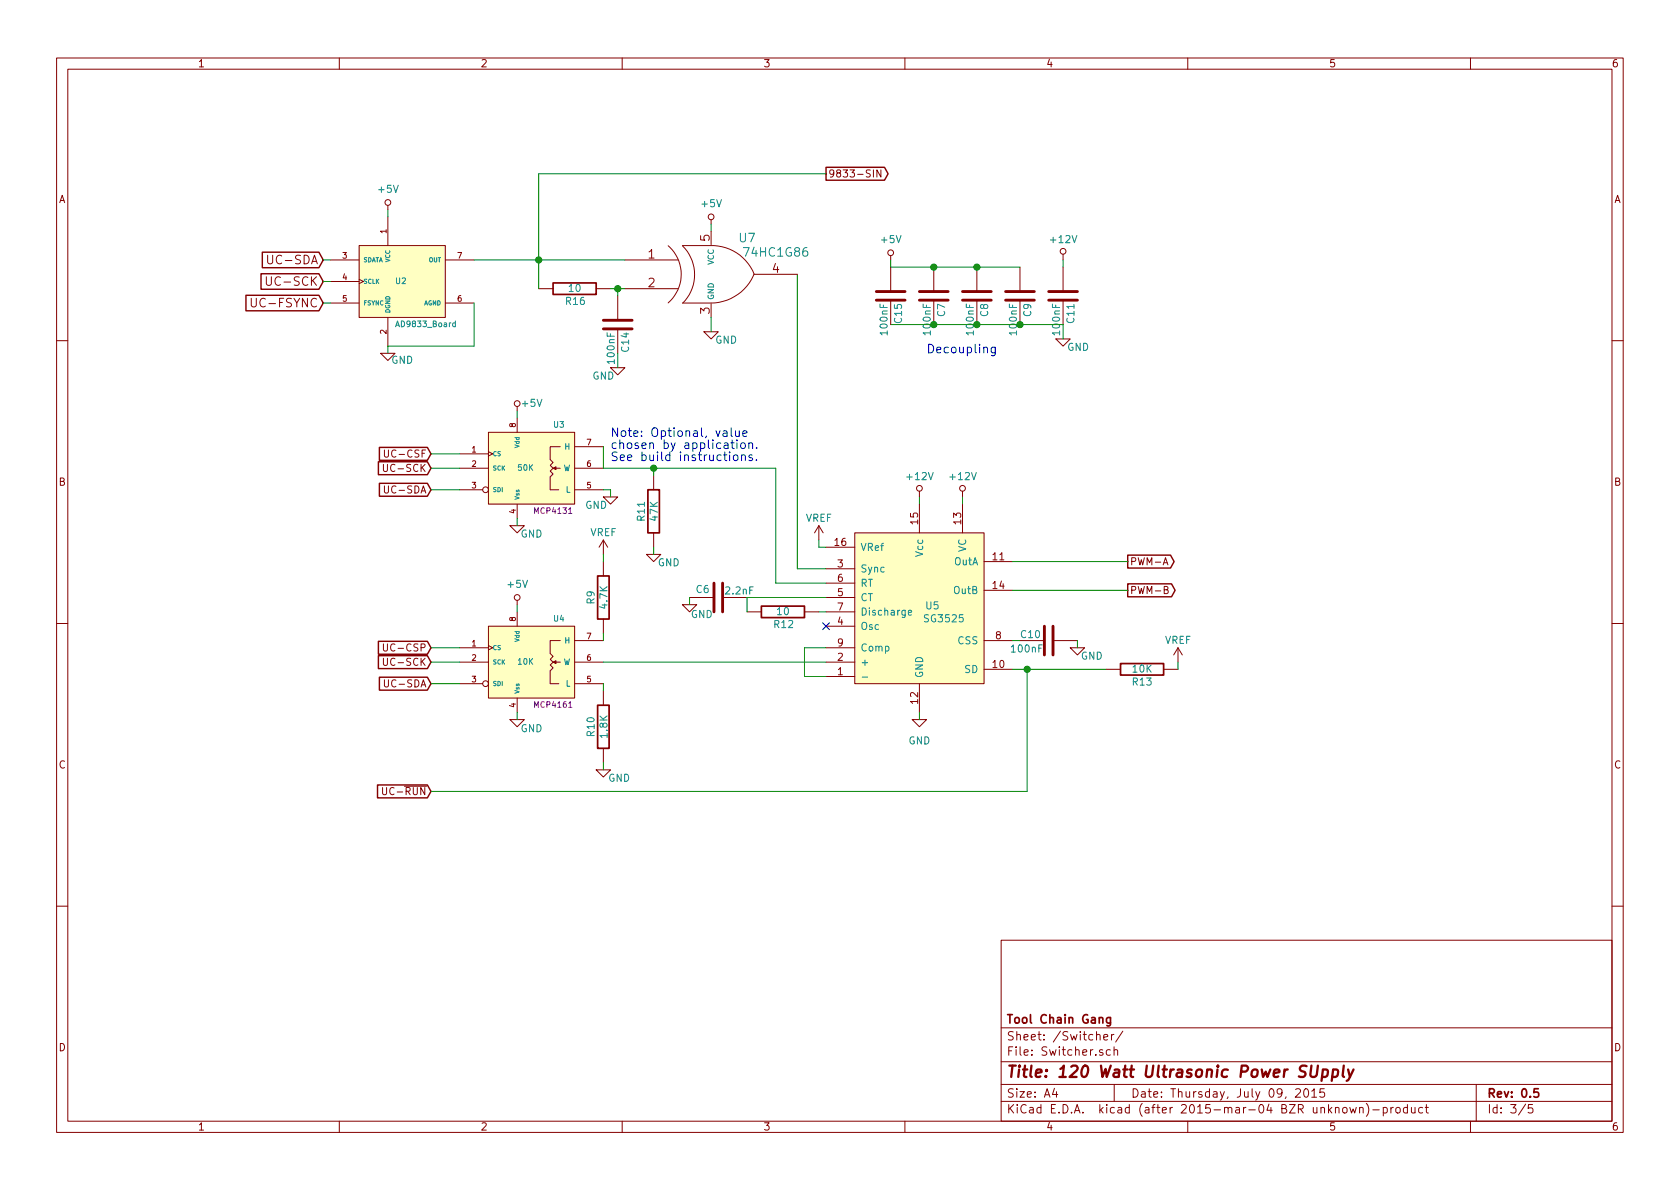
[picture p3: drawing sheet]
EESchema Schematic File Version 2
LIBS:power
LIBS:device
LIBS:transistors
LIBS:conn
LIBS:linear
LIBS:regul
LIBS:74xx
LIBS:cmos4000
LIBS:adc-dac
LIBS:memory
LIBS:xilinx
LIBS:special
LIBS:microcontrollers
LIBS:dsp
LIBS:microchip
LIBS:analog_switches
LIBS:motorola
LIBS:texas
LIBS:intel
LIBS:audio
LIBS:interface
LIBS:digital-audio
LIBS:philips
LIBS:display
LIBS:cypress
LIBS:siliconi
LIBS:opto
LIBS:atmel
LIBS:contrib
LIBS:valves
LIBS:ArduinoNano
LIBS:MCP4131
LIBS:MCP4161
LIBS:SG3525
LIBS:VRef
LIBS:ACS712
LIBS:PiezoBuzzer
LIBS:AD9833_Board
LIBS:SMPS
LIBS:OPA350
LIBS:SN74LVC2G157
LIBS:74HC1G86
LIBS:Relay_EE5
LIBS:Schematic-cache
EELAYER 25 0
EELAYER END
$Descr A4 11693 8268
encoding utf-8
Sheet 3 5
Title "120 Watt Ultrasonic Power SUpply"
Date "Thursday, July 09, 2015"
Rev "0.5"
Comp "Tool Chain Gang"
Comment1 ""
Comment2 ""
Comment3 ""
Comment4 ""
$EndDescr
$Comp
L R R9
U 1 1
P 4200 4150
F 0 "R9" V 4290 4150 50  0000 C CNN
F 1 "4.7K" V 4200 4150 50  0000 C CNN
F 2 "Resistors_SMD:R_0805_HandSoldering" V 4130 4150 30  0001 C CNN
F 3 "" H 4200 4150 30  0000 C CNN
	1    4200 4150
	-1   0    0    1   
$EndComp
$Comp
L R R10
U 1 1
P 4200 5050
F 0 "R10" V 4290 5050 50  0000 C CNN
F 1 "1.8K" V 4200 5050 50  0000 C CNN
F 2 "Resistors_SMD:R_0805_HandSoldering" V 4130 5050 30  0001 C CNN
F 3 "" H 4200 5050 30  0000 C CNN
	1    4200 5050
	-1   0    0    1   
$EndComp
Text GLabel 7850 3900 2    50   Output ~ 0
PWM-A
Text GLabel 7850 4100 2    50   Output ~ 0
PWM-B
$Comp
L C C6
U 1 1
P 5000 4150
F 0 "C6" V 5060 4210 50  0000 L CNN
F 1 "2.2nF" V 5050 3900 50  0000 L CNN
F 2 "Capacitors_SMD:C_0603_HandSoldering" H 5038 4000 30  0001 C CNN
F 3 "" H 5000 4150 60  0000 C CNN
	1    5000 4150
	0    -1   -1   0   
$EndComp
$Comp
L R R12
U 1 1
P 5450 4250
F 0 "R12" V 5540 4255 50  0000 C CNN
F 1 "10" V 5450 4250 50  0000 C CNN
F 2 "Resistors_SMD:R_0805_HandSoldering" V 5380 4250 30  0001 C CNN
F 3 "" H 5450 4250 30  0000 C CNN
	1    5450 4250
	0    1    1    0   
$EndComp
$Comp
L SG3525 U5
U 1 1
P 6400 4200
F 0 "U5" H 6490 4190 50  0000 C CNN
F 1 "SG3525" H 6570 4100 50  0000 C CNN
F 2 "Housings_DIP:DIP-16_W7.62mm_LongPads" H 6100 4200 50  0001 C CNN
F 3 "" H 6100 4200 50  0000 C CNN
	1    6400 4200
	1    0    0    -1  
$EndComp
$Comp
L C C10
U 1 1
P 7300 4450
F 0 "C10" V 7260 4250 50  0000 L CNN
F 1 "100nF" V 7360 4180 50  0000 L CNN
F 2 "Capacitors_SMD:C_0805_HandSoldering" H 7338 4300 30  0001 C CNN
F 3 "" H 7300 4450 60  0000 C CNN
	1    7300 4450
	0    1    1    0   
$EndComp
$Comp
L +12V #PWR014
U 1 1
P 6400 3450
F 0 "#PWR014" H 6400 3300 50  0001 C CNN
F 1 "+12V" H 6400 3590 50  0000 C CNN
F 2 "" H 6400 3450 60  0000 C CNN
F 3 "" H 6400 3450 60  0000 C CNN
	1    6400 3450
	1    0    0    -1  
$EndComp
$Comp
L +12V #PWR015
U 1 1
P 6700 3450
F 0 "#PWR015" H 6700 3300 50  0001 C CNN
F 1 "+12V" H 6700 3590 50  0000 C CNN
F 2 "" H 6700 3450 60  0000 C CNN
F 3 "" H 6700 3450 60  0000 C CNN
	1    6700 3450
	1    0    0    -1  
$EndComp
$Comp
L R R13
U 1 1
P 7950 4650
F 0 "R13" V 8040 4650 50  0000 C CNN
F 1 "10K" V 7950 4650 50  0000 C CNN
F 2 "Resistors_SMD:R_0805_HandSoldering" V 7880 4650 30  0001 C CNN
F 3 "" H 7950 4650 30  0000 C CNN
	1    7950 4650
	0    1    1    0   
$EndComp
Text GLabel 3000 4500 0    50   Input ~ 0
UC-CSP
Text GLabel 3000 4600 0    50   Input ~ 0
UC-SCK
Text GLabel 3000 4750 0    50   Input ~ 0
UC-SDA
$Comp
L +5V #PWR016
U 1 1
P 3600 4200
F 0 "#PWR016" H 3600 4050 50  0001 C CNN
F 1 "+5V" H 3600 4340 50  0000 C CNN
F 2 "" H 3600 4200 60  0000 C CNN
F 3 "" H 3600 4200 60  0000 C CNN
	1    3600 4200
	1    0    0    -1  
$EndComp
Text GLabel 3000 5500 0    50   Input ~ 0
UC-~RUN
$Comp
L VREF #PWR017
U 1 1
P 5700 3750
F 0 "#PWR017" H 5700 3600 50  0001 C CNN
F 1 "VREF" H 5700 3900 50  0000 C CNN
F 2 "" H 5700 3750 60  0000 C CNN
F 3 "" H 5700 3750 60  0000 C CNN
	1    5700 3750
	1    0    0    -1  
$EndComp
$Comp
L VREF #PWR018
U 1 1
P 4200 3850
F 0 "#PWR018" H 4200 3700 50  0001 C CNN
F 1 "VREF" H 4200 4000 50  0000 C CNN
F 2 "" H 4200 3850 60  0000 C CNN
F 3 "" H 4200 3850 60  0000 C CNN
	1    4200 3850
	1    0    0    -1  
$EndComp
$Comp
L VREF #PWR019
U 1 1
P 8200 4600
F 0 "#PWR019" H 8200 4450 50  0001 C CNN
F 1 "VREF" H 8200 4750 50  0000 C CNN
F 2 "" H 8200 4600 60  0000 C CNN
F 3 "" H 8200 4600 60  0000 C CNN
	1    8200 4600
	1    0    0    -1  
$EndComp
$Comp
L +5V #PWR020
U 1 1
P 3600 2850
F 0 "#PWR020" H 3600 2700 50  0001 C CNN
F 1 "+5V" H 3700 2900 50  0000 C CNN
F 2 "" H 3600 2850 60  0000 C CNN
F 3 "" H 3600 2850 60  0000 C CNN
	1    3600 2850
	1    0    0    -1  
$EndComp
$Comp
L MCP4131 U3
U 1 1
P 3700 3250
F 0 "U3" H 3850 3550 40  0000 L CNN
F 1 "50K" H 3600 3250 40  0000 L CNN
F 2 "Housings_DIP:DIP-8_W7.62mm_LongPads" H 3700 3250 60  0001 C CNN
F 3 "" H 3700 3250 60  0000 C CNN
F 4 "MCP4131" H 3850 2950 40  0000 C CNN "Type"
	1    3700 3250
	1    0    0    -1  
$EndComp
Text GLabel 3000 3150 0    50   Input ~ 0
UC-CSF
Text GLabel 3000 3250 0    50   Input ~ 0
UC-SCK
Text GLabel 3000 3400 0    50   Input ~ 0
UC-SDA
$Comp
L GND #PWR021
U 1 1
P 4200 5350
F 0 "#PWR021" H 4200 5100 50  0001 C CNN
F 1 "GND" H 4310 5290 50  0000 C CNN
F 2 "" H 4200 5350 60  0000 C CNN
F 3 "" H 4200 5350 60  0000 C CNN
	1    4200 5350
	1    0    0    -1  
$EndComp
$Comp
L GND #PWR022
U 1 1
P 3600 5000
F 0 "#PWR022" H 3600 4750 50  0001 C CNN
F 1 "GND" H 3700 4935 50  0000 C CNN
F 2 "" H 3600 5000 60  0000 C CNN
F 3 "" H 3600 5000 60  0000 C CNN
	1    3600 5000
	1    0    0    -1  
$EndComp
$Comp
L GND #PWR023
U 1 1
P 3600 3650
F 0 "#PWR023" H 3600 3400 50  0001 C CNN
F 1 "GND" H 3700 3590 50  0000 C CNN
F 2 "" H 3600 3650 60  0000 C CNN
F 3 "" H 3600 3650 60  0000 C CNN
	1    3600 3650
	1    0    0    -1  
$EndComp
$Comp
L GND #PWR024
U 1 1
P 4250 3450
F 0 "#PWR024" H 4250 3200 50  0001 C CNN
F 1 "GND" H 4150 3390 50  0000 C CNN
F 2 "" H 4250 3450 60  0000 C CNN
F 3 "" H 4250 3450 60  0000 C CNN
	1    4250 3450
	1    0    0    -1  
$EndComp
$Comp
L GND #PWR025
U 1 1
P 6400 5000
F 0 "#PWR025" H 6400 4750 50  0001 C CNN
F 1 "GND" H 6400 4850 50  0000 C CNN
F 2 "" H 6400 5000 60  0000 C CNN
F 3 "" H 6400 5000 60  0000 C CNN
	1    6400 5000
	1    0    0    -1  
$EndComp
$Comp
L GND #PWR026
U 1 1
P 7500 4500
F 0 "#PWR026" H 7500 4250 50  0001 C CNN
F 1 "GND" H 7600 4440 50  0000 C CNN
F 2 "" H 7500 4500 60  0000 C CNN
F 3 "" H 7500 4500 60  0000 C CNN
	1    7500 4500
	1    0    0    -1  
$EndComp
$Comp
L GND #PWR027
U 1 1
P 4800 4200
F 0 "#PWR027" H 4800 3950 50  0001 C CNN
F 1 "GND" H 4885 4130 50  0000 C CNN
F 2 "" H 4800 4200 60  0000 C CNN
F 3 "" H 4800 4200 60  0000 C CNN
	1    4800 4200
	1    0    0    -1  
$EndComp
$Comp
L MCP4161 U4
U 1 1
P 3700 4600
F 0 "U4" H 3850 4900 40  0000 L CNN
F 1 "10K" H 3600 4600 40  0000 L CNN
F 2 "Housings_DIP:DIP-8_W7.62mm_LongPads" H 3700 4600 60  0001 C CNN
F 3 "" H 3700 4600 60  0000 C CNN
F 4 "MCP4161" H 3850 4300 40  0000 C CNN "Type"
	1    3700 4600
	1    0    0    -1  
$EndComp
$Comp
L C C7
U 1 1
P 6500 2050
F 0 "C7" V 6450 2100 50  0000 L CNN
F 1 "100nF" V 6550 2100 50  0000 L CNN
F 2 "Capacitors_SMD:C_0805_HandSoldering" H 6538 1900 30  0001 C CNN
F 3 "" H 6500 2050 60  0000 C CNN
	1    6500 2050
	-1   0    0    1   
$EndComp
$Comp
L GND #PWR028
U 1 1
P 7400 2350
F 0 "#PWR028" H 7400 2100 50  0001 C CNN
F 1 "GND" H 7505 2290 50  0000 C CNN
F 2 "" H 7400 2350 60  0000 C CNN
F 3 "" H 7400 2350 60  0000 C CNN
	1    7400 2350
	1    0    0    -1  
$EndComp
$Comp
L +5V #PWR029
U 1 1
P 6200 1800
F 0 "#PWR029" H 6200 1650 50  0001 C CNN
F 1 "+5V" H 6200 1940 50  0000 C CNN
F 2 "" H 6200 1800 60  0000 C CNN
F 3 "" H 6200 1800 60  0000 C CNN
	1    6200 1800
	1    0    0    -1  
$EndComp
$Comp
L C C8
U 1 1
P 6800 2050
F 0 "C8" V 6750 2100 50  0000 L CNN
F 1 "100nF" V 6850 2100 50  0000 L CNN
F 2 "Capacitors_SMD:C_0805_HandSoldering" H 6838 1900 30  0001 C CNN
F 3 "" H 6800 2050 60  0000 C CNN
	1    6800 2050
	-1   0    0    1   
$EndComp
$Comp
L C C11
U 1 1
P 7400 2050
F 0 "C11" V 7350 2100 50  0000 L CNN
F 1 "100nF" V 7450 2100 50  0000 L CNN
F 2 "Capacitors_SMD:C_0805_HandSoldering" H 7438 1900 30  0001 C CNN
F 3 "" H 7400 2050 60  0000 C CNN
	1    7400 2050
	-1   0    0    1   
$EndComp
$Comp
L +12V #PWR030
U 1 1
P 7400 1800
F 0 "#PWR030" H 7400 1650 50  0001 C CNN
F 1 "+12V" H 7400 1940 50  0000 C CNN
F 2 "" H 7400 1800 60  0000 C CNN
F 3 "" H 7400 1800 60  0000 C CNN
	1    7400 1800
	1    0    0    -1  
$EndComp
Text Notes 6450 2450 0    60   ~ 0
Decoupling
$Comp
L R R11
U 1 1
P 4550 3550
F 0 "R11" V 4640 3550 50  0000 C CNN
F 1 "47K" V 4550 3550 50  0000 C CNN
F 2 "Connect:PINHEAD1-2" V 4480 3550 30  0001 C CNN
F 3 "" H 4550 3550 30  0000 C CNN
	1    4550 3550
	-1   0    0    1   
$EndComp
$Comp
L GND #PWR031
U 1 1
P 4550 3850
F 0 "#PWR031" H 4550 3600 50  0001 C CNN
F 1 "GND" H 4655 3790 50  0000 C CNN
F 2 "" H 4550 3850 60  0000 C CNN
F 3 "" H 4550 3850 60  0000 C CNN
	1    4550 3850
	1    0    0    -1  
$EndComp
Text Notes 4250 3200 0    60   ~ 0
Note: Optional, value\nchosen by application.\nSee build instructions.
$Comp
L AD9833_Board U2
U 1 1
P 2800 1950
F 0 "U2" H 2750 1950 40  0000 L CNN
F 1 "AD9833_Board" H 2750 1650 40  0000 L CNN
F 2 "AD9833_Board:AD9833_Board" H 2800 1950 60  0001 C CNN
F 3 "" H 2800 1950 60  0000 C CNN
	1    2800 1950
	1    0    0    -1  
$EndComp
$Comp
L +5V #PWR032
U 1 1
P 2700 1450
F 0 "#PWR032" H 2700 1300 50  0001 C CNN
F 1 "+5V" H 2700 1590 50  0000 C CNN
F 2 "" H 2700 1450 60  0000 C CNN
F 3 "" H 2700 1450 60  0000 C CNN
	1    2700 1450
	1    0    0    -1  
$EndComp
$Comp
L GND #PWR033
U 1 1
P 2700 2450
F 0 "#PWR033" H 2700 2200 50  0001 C CNN
F 1 "GND" H 2800 2400 50  0000 C CNN
F 2 "" H 2700 2450 60  0000 C CNN
F 3 "" H 2700 2450 60  0000 C CNN
	1    2700 2450
	1    0    0    -1  
$EndComp
Text GLabel 2250 1950 0    60   Input ~ 0
UC-SCK
Text GLabel 2250 1800 0    60   Input ~ 0
UC-SDA
Text GLabel 2250 2100 0    60   Input ~ 0
UC-FSYNC
$Comp
L C C9
U 1 1
P 7100 2050
F 0 "C9" V 7050 2100 50  0000 L CNN
F 1 "100nF" V 7150 2100 50  0000 L CNN
F 2 "Capacitors_SMD:C_0805_HandSoldering" H 7138 1900 30  0001 C CNN
F 3 "" H 7100 2050 60  0000 C CNN
	1    7100 2050
	-1   0    0    1   
$EndComp
NoConn ~ 5750 4350
$Comp
L C C14
U 1 1
P 4300 2250
F 0 "C14" V 4250 2300 50  0000 L CNN
F 1 "100nF" V 4350 2300 50  0000 L CNN
F 2 "Capacitors_SMD:C_0805_HandSoldering" H 4338 2100 30  0001 C CNN
F 3 "" H 4300 2250 60  0000 C CNN
	1    4300 2250
	-1   0    0    1   
$EndComp
$Comp
L GND #PWR034
U 1 1
P 4300 2550
F 0 "#PWR034" H 4300 2300 50  0001 C CNN
F 1 "GND" H 4200 2490 50  0000 C CNN
F 2 "" H 4300 2550 60  0000 C CNN
F 3 "" H 4300 2550 60  0000 C CNN
	1    4300 2550
	1    0    0    -1  
$EndComp
$Comp
L R R16
U 1 1
P 4000 2000
F 0 "R16" V 4090 2005 50  0000 C CNN
F 1 "10" V 4000 2000 50  0000 C CNN
F 2 "Resistors_SMD:R_0805_HandSoldering" V 3930 2000 30  0001 C CNN
F 3 "" H 4000 2000 30  0000 C CNN
	1    4000 2000
	0    1    1    0   
$EndComp
Wire Wire Line
	6400 3450 6400 3500
Wire Wire Line
	6700 3450 6700 3500
Wire Wire Line
	7050 3900 7850 3900
Wire Wire Line
	7050 4100 7850 4100
Wire Wire Line
	3000 4600 3200 4600
Wire Wire Line
	3000 4500 3200 4500
Wire Wire Line
	3000 4750 3200 4750
Wire Wire Line
	3600 4250 3600 4200
Wire Wire Line
	3600 4950 3600 5000
Wire Wire Line
	5750 4500 5600 4500
Wire Wire Line
	5600 4500 5600 4700
Wire Wire Line
	5600 4700 5750 4700
Wire Wire Line
	5700 3750 5700 3800
Wire Wire Line
	5700 3800 5750 3800
Wire Wire Line
	4200 4600 5750 4600
Wire Wire Line
	3600 2850 3600 2900
Wire Wire Line
	3000 3150 3200 3150
Wire Wire Line
	3000 3250 3200 3250
Wire Wire Line
	3000 3400 3200 3400
Wire Wire Line
	3000 5500 7150 5500
Wire Wire Line
	7150 5500 7150 4650
Connection ~ 7150 4650
Wire Wire Line
	4200 3400 4250 3400
Wire Wire Line
	4250 3400 4250 3450
Wire Wire Line
	6400 4950 6400 5000
Wire Wire Line
	3600 3600 3600 3650
Wire Wire Line
	4200 3100 4200 3250
Wire Wire Line
	6200 1850 7100 1850
Wire Wire Line
	7400 1800 7400 1850
Wire Wire Line
	7400 2250 7400 2350
Wire Wire Line
	4200 3250 5400 3250
Wire Wire Line
	5750 4050 5400 4050
Wire Wire Line
	5400 4050 5400 3250
Wire Wire Line
	7050 4650 7700 4650
Wire Wire Line
	8200 4650 8200 4600
Wire Wire Line
	7050 4450 7100 4450
Wire Wire Line
	7500 4450 7500 4500
Wire Wire Line
	5750 4150 5200 4150
Wire Wire Line
	5200 4150 5200 4250
Wire Wire Line
	5750 4250 5700 4250
Wire Wire Line
	4800 4150 4800 4200
Wire Wire Line
	4200 4750 4200 4800
Wire Wire Line
	4200 5350 4200 5300
Wire Wire Line
	4200 3900 4200 3850
Wire Wire Line
	4200 4450 4200 4400
Wire Wire Line
	4550 3850 4550 3800
Wire Wire Line
	4550 3300 4550 3250
Connection ~ 4550 3250
Wire Wire Line
	2700 1450 2700 1500
Wire Wire Line
	2700 2400 2700 2450
Wire Wire Line
	2700 2400 3300 2400
Wire Wire Line
	3300 2400 3300 2100
Wire Wire Line
	2250 1800 2300 1800
Wire Wire Line
	2250 1950 2300 1950
Wire Wire Line
	5750 3950 5550 3950
Wire Wire Line
	2250 2100 2300 2100
Connection ~ 6800 1850
Wire Wire Line
	6200 2250 7400 2250
Connection ~ 6800 2250
Connection ~ 7100 2250
Wire Wire Line
	5550 3950 5550 1900
Wire Wire Line
	4250 2000 4350 2000
Wire Wire Line
	4300 2050 4300 2000
Connection ~ 4300 2000
Wire Wire Line
	4300 2550 4300 2450
Wire Wire Line
	3300 1800 4350 1800
$Comp
L C C15
U 1 1
P 6200 2050
F 0 "C15" V 6150 2100 50  0000 L CNN
F 1 "100nF" V 6250 2100 50  0000 L CNN
F 2 "Capacitors_SMD:C_0805_HandSoldering" H 6238 1900 30  0001 C CNN
F 3 "" H 6200 2050 60  0000 C CNN
	1    6200 2050
	-1   0    0    1   
$EndComp
Wire Wire Line
	6200 1800 6200 1850
Connection ~ 6500 1850
Connection ~ 6500 2250
Text GLabel 5750 1200 2    50   Output ~ 0
9833-SIN
Wire Wire Line
	3750 1200 3750 2000
Connection ~ 3750 1800
$Comp
L 74HC1G86 U7
U 1 1
P 4950 1900
F 0 "U7" H 5200 2150 60  0000 C CNN
F 1 "74HC1G86" H 5400 2050 60  0000 C CNN
F 2 "Housings_SOT-23_SOT-143_TSOT-6:SOT-23-5" H 4950 1900 60  0001 C CNN
F 3 "" H 4950 1900 60  0000 C CNN
	1    4950 1900
	1    0    0    -1  
$EndComp
$Comp
L GND #PWR035
U 1 1
P 4950 2300
F 0 "#PWR035" H 4950 2050 50  0001 C CNN
F 1 "GND" H 5055 2240 50  0000 C CNN
F 2 "" H 4950 2300 60  0000 C CNN
F 3 "" H 4950 2300 60  0000 C CNN
	1    4950 2300
	1    0    0    -1  
$EndComp
Wire Wire Line
	4950 2200 4950 2300
$Comp
L +5V #PWR036
U 1 1
P 4950 1550
F 0 "#PWR036" H 4950 1400 50  0001 C CNN
F 1 "+5V" H 4950 1690 50  0000 C CNN
F 2 "" H 4950 1550 60  0000 C CNN
F 3 "" H 4950 1550 60  0000 C CNN
	1    4950 1550
	1    0    0    -1  
$EndComp
Wire Wire Line
	4950 1600 4950 1550
Wire Wire Line
	5750 1200 3750 1200
$EndSCHEMATC
